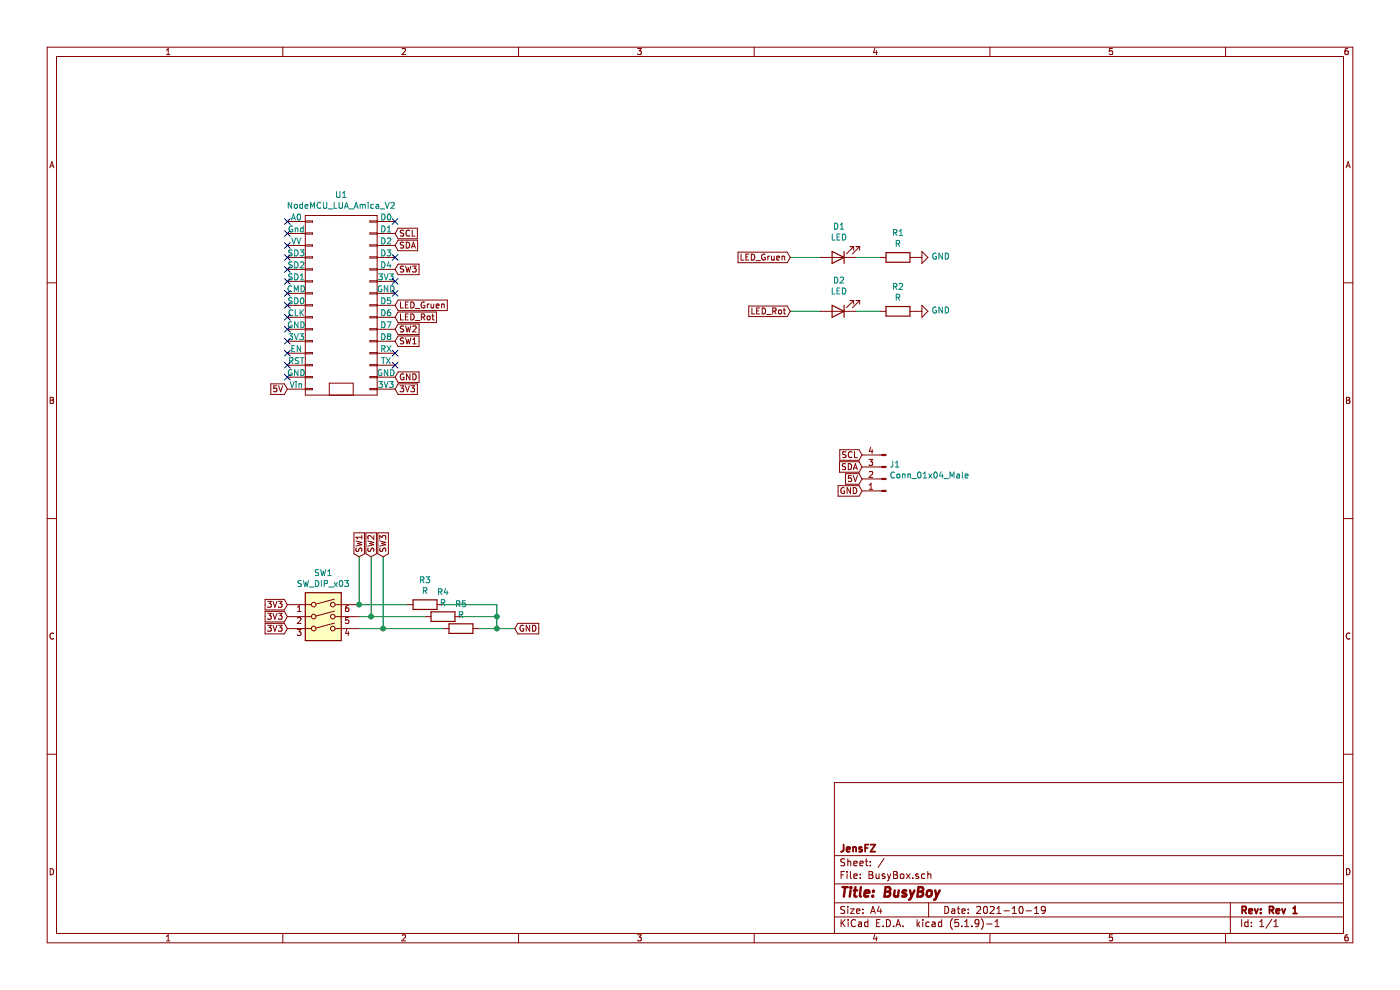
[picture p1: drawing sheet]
EESchema Schematic File Version 4
EELAYER 30 0
EELAYER END
$Descr A4 11693 8268
encoding utf-8
Sheet 1 1
Title "BusyBoy"
Date "2021-10-19"
Rev "Rev 1"
Comp "JensFZ"
Comment1 ""
Comment2 ""
Comment3 ""
Comment4 ""
$EndDescr
$Comp
L Device:LED D1
U 1 1
P 7000 2150
F 0 "D1" H 6993 1895 50  0000 C CNN
F 1 "LED" H 6993 1986 50  0000 C CNN
F 2 "LED_THT:LED_D5.0mm" H 7000 2150 50  0001 C CNN
F 3 "~" H 7000 2150 50  0001 C CNN
	1    7000 2150
	-1   0    0    1   
$EndComp
$Comp
L Device:R R1
U 1 1
P 7500 2150
F 0 "R1" V 7293 2150 50  0000 C CNN
F 1 "R" V 7384 2150 50  0000 C CNN
F 2 "Resistor_THT:R_Axial_DIN0207_L6.3mm_D2.5mm_P10.16mm_Horizontal" V 7430 2150 50  0001 C CNN
F 3 "~" H 7500 2150 50  0001 C CNN
	1    7500 2150
	0    1    1    0   
$EndComp
Text GLabel 3000 4650 1    50   Input ~ 0
SW1
Text GLabel 3300 2250 2    50   Input ~ 0
SW3
Wire Wire Line
	7150 2150 7350 2150
$Comp
L kicad-library:GND #PWR07
U 1 1
P 7650 2150
F 0 "#PWR07" H 7650 1900 50  0001 C CNN
F 1 "GND" V 7655 2022 50  0000 R CNN
F 2 "" H 7650 2150 50  0000 C CNN
F 3 "" H 7650 2150 50  0000 C CNN
	1    7650 2150
	0    -1   -1   0   
$EndComp
Text GLabel 3300 2550 2    50   Input ~ 0
LED_Gruen
Text GLabel 6600 2150 0    50   Input ~ 0
LED_Gruen
$Comp
L Device:LED D2
U 1 1
P 7000 2600
F 0 "D2" H 6993 2345 50  0000 C CNN
F 1 "LED" H 6993 2436 50  0000 C CNN
F 2 "LED_THT:LED_D5.0mm" H 7000 2600 50  0001 C CNN
F 3 "~" H 7000 2600 50  0001 C CNN
	1    7000 2600
	-1   0    0    1   
$EndComp
$Comp
L Device:R R2
U 1 1
P 7500 2600
F 0 "R2" V 7293 2600 50  0000 C CNN
F 1 "R" V 7384 2600 50  0000 C CNN
F 2 "Resistor_THT:R_Axial_DIN0207_L6.3mm_D2.5mm_P10.16mm_Horizontal" V 7430 2600 50  0001 C CNN
F 3 "~" H 7500 2600 50  0001 C CNN
	1    7500 2600
	0    1    1    0   
$EndComp
$Comp
L kicad-library:GND #PWR08
U 1 1
P 7650 2600
F 0 "#PWR08" H 7650 2350 50  0001 C CNN
F 1 "GND" V 7655 2472 50  0000 R CNN
F 2 "" H 7650 2600 50  0000 C CNN
F 3 "" H 7650 2600 50  0000 C CNN
	1    7650 2600
	0    -1   -1   0   
$EndComp
Wire Wire Line
	7150 2600 7350 2600
Wire Wire Line
	6600 2150 6850 2150
Text GLabel 3300 2650 2    50   Input ~ 0
LED_Rot
Text GLabel 6600 2600 0    50   Input ~ 0
LED_Rot
Wire Wire Line
	6600 2600 6850 2600
$Comp
L Connector:Conn_01x04_Male J1
U 1 1
P 7400 4000
F 0 "J1" H 7372 3882 50  0000 R CNN
F 1 "Conn_01x04_Male" H 7372 3973 50  0000 R CNN
F 2 "Connector_PinHeader_2.54mm:PinHeader_1x04_P2.54mm_Vertical" H 7400 4000 50  0001 C CNN
F 3 "~" H 7400 4000 50  0001 C CNN
	1    7400 4000
	-1   0    0    1   
$EndComp
Text GLabel 7200 4000 0    50   Input ~ 0
5V
Text GLabel 7200 4100 0    50   Input ~ 0
GND
Text GLabel 7200 3900 0    50   Input ~ 0
SDA
Text GLabel 7200 3800 0    50   Input ~ 0
SCL
Text GLabel 3300 1950 2    50   Input ~ 0
SCL
Text GLabel 3300 2050 2    50   Input ~ 0
SDA
$Comp
L nodemcu:NodeMCU_LUA_Amica_V2 U1
U 1 1
P 2850 2550
F 0 "U1" H 2850 3475 50  0000 C CNN
F 1 "NodeMCU_LUA_Amica_V2" H 2850 3384 50  0000 C CNN
F 2 "ESP8266:NodeMCU-LoLinV3" H 3100 2550 50  0001 C CNN
F 3 "" H 3100 2550 50  0000 C CNN
	1    2850 2550
	1    0    0    -1  
$EndComp
Text GLabel 2400 3250 0    50   Input ~ 0
5V
$Comp
L Switch:SW_DIP_x03 SW1
U 1 1
P 2700 5250
F 0 "SW1" H 2700 5717 50  0000 C CNN
F 1 "SW_DIP_x03" H 2700 5626 50  0000 C CNN
F 2 "Button_Switch_THT:SW_DIP_SPSTx03_Slide_9.78x9.8mm_W7.62mm_P2.54mm" H 2700 5250 50  0001 C CNN
F 3 "~" H 2700 5250 50  0001 C CNN
	1    2700 5250
	1    0    0    -1  
$EndComp
$Comp
L Device:R R3
U 1 1
P 3550 5050
F 0 "R3" V 3343 5050 50  0000 C CNN
F 1 "R" V 3434 5050 50  0000 C CNN
F 2 "Resistor_THT:R_Axial_DIN0207_L6.3mm_D2.5mm_P10.16mm_Horizontal" V 3480 5050 50  0001 C CNN
F 3 "~" H 3550 5050 50  0001 C CNN
	1    3550 5050
	0    1    1    0   
$EndComp
$Comp
L Device:R R5
U 1 1
P 3850 5250
F 0 "R5" V 3643 5250 50  0000 C CNN
F 1 "R" V 3734 5250 50  0000 C CNN
F 2 "Resistor_THT:R_Axial_DIN0207_L6.3mm_D2.5mm_P10.16mm_Horizontal" V 3780 5250 50  0001 C CNN
F 3 "~" H 3850 5250 50  0001 C CNN
	1    3850 5250
	0    1    1    0   
$EndComp
$Comp
L Device:R R4
U 1 1
P 3700 5150
F 0 "R4" V 3493 5150 50  0000 C CNN
F 1 "R" V 3584 5150 50  0000 C CNN
F 2 "Resistor_THT:R_Axial_DIN0207_L6.3mm_D2.5mm_P10.16mm_Horizontal" V 3630 5150 50  0001 C CNN
F 3 "~" H 3700 5150 50  0001 C CNN
	1    3700 5150
	0    1    1    0   
$EndComp
Wire Wire Line
	3000 5050 3400 5050
Wire Wire Line
	3550 5150 3100 5150
Wire Wire Line
	3000 5250 3200 5250
Text GLabel 4300 5250 2    50   Input ~ 0
GND
Wire Wire Line
	4000 5250 4150 5250
Wire Wire Line
	3850 5150 4150 5150
Wire Wire Line
	4150 5150 4150 5250
Connection ~ 4150 5250
Wire Wire Line
	4150 5250 4300 5250
Wire Wire Line
	3700 5050 4150 5050
Wire Wire Line
	4150 5050 4150 5150
Connection ~ 4150 5150
Wire Wire Line
	3000 4650 3000 5050
Connection ~ 3000 5050
Text GLabel 3300 2850 2    50   Input ~ 0
SW1
Text GLabel 3100 4650 1    50   Input ~ 0
SW2
Wire Wire Line
	3100 4650 3100 5150
Connection ~ 3100 5150
Wire Wire Line
	3100 5150 3000 5150
Text GLabel 3200 4650 1    50   Input ~ 0
SW3
Wire Wire Line
	3200 4650 3200 5250
Connection ~ 3200 5250
Wire Wire Line
	3200 5250 3700 5250
Text GLabel 3300 3250 2    50   Input ~ 0
3V3
Text GLabel 2400 5050 0    50   Input ~ 0
3V3
Text GLabel 2400 5150 0    50   Input ~ 0
3V3
Text GLabel 2400 5250 0    50   Input ~ 0
3V3
NoConn ~ 3300 1850
NoConn ~ 3300 2150
NoConn ~ 3300 2350
NoConn ~ 3300 2950
NoConn ~ 3300 3050
NoConn ~ 2400 1850
NoConn ~ 2400 1950
NoConn ~ 2400 2150
NoConn ~ 2400 2250
NoConn ~ 2400 2350
NoConn ~ 2400 2450
NoConn ~ 2400 2550
NoConn ~ 2400 2650
NoConn ~ 2400 2750
NoConn ~ 2400 2850
NoConn ~ 2400 2950
NoConn ~ 2400 3050
Text GLabel 3300 2750 2    50   Input ~ 0
SW2
NoConn ~ 3300 2450
Text GLabel 3300 3150 2    50   Input ~ 0
GND
NoConn ~ 2400 3150
NoConn ~ 2400 2050
$EndSCHEMATC
